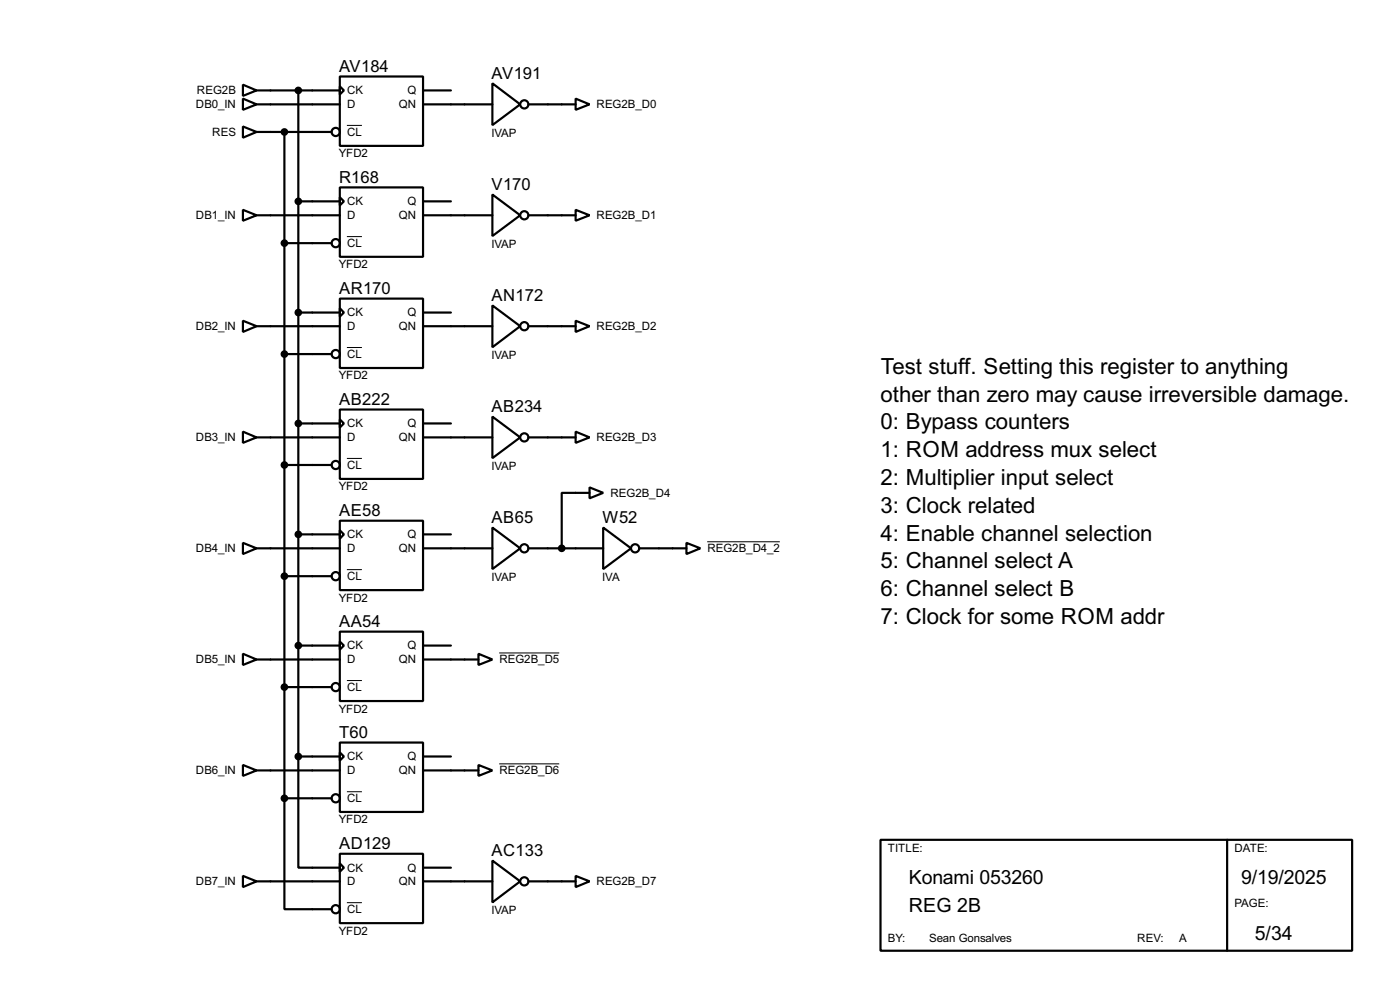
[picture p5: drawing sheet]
<svg xmlns="http://www.w3.org/2000/svg" width="256mm" height="180mm" viewBox="0 0 256 180" stroke-linecap="round" stroke-linejoin="round" font-family="sans-serif">
<g fill="none" stroke="#000" stroke-width=".4">
<path d="M44.5 18.1l2.5 1-2.5 1zM44.5 15.5l2.5 1.1-2.5 1zM47 19.1h15.3M47 16.6h15.3M54.7 16.6v121.9M62.3 14h15.2v12.7h-15.2zM62.3 15.8l.7 .8-.7 .7zM77.5 19.1h12.7M77.5 16.6h5.1M90.2 15.3l5.1 3.8-5.1 3.8zM96.8 19.1h8.7M105.5 18.1l2.5 1-2.5 1z"/>
<path d="M44.5 38.4l2.5 1-2.5 1zM44.5 23.2l2.5 1-2.5 1zM47 39.4h15.3M47 24.2h13.8M52.1 24.2v121.9M54.7 36.9h7.6M62.3 34.3h15.2v12.7h-15.2zM62.3 36.1l.7 .8-.7 .7zM77.5 39.4h12.7M77.5 36.9h5.1M90.2 35.6l5.1 3.8-5.1 3.8zM96.8 39.4h8.7"/>
<path d="M105.5 38.4l2.5 1-2.5 1zM44.5 58.7l2.5 1-2.5 1.1zM47 59.7h15.3M52.1 44.5h8.7M54.7 57.2h7.6M62.3 54.7h15.2v12.7h-15.2zM62.3 56.4l.7 .8-.7 .8zM77.5 59.7h12.7M77.5 57.2h5.1M90.2 55.9l5.1 3.8-5.1 3.9zM96.8 59.7h8.7M105.5 58.7l2.5 1-2.5 1.1z"/>
<path d="M44.5 79l2.5 1.1-2.5 1zM52.1 64.8h8.7M54.7 77.5h7.6M62.3 75h15.2v12.7h-15.2zM62.3 76.8l.7 .7-.7 .8zM77.5 77.5h5.1M90.2 76.3l5.1 3.8-5.1 3.8zM105.5 79l2.5 1.1-2.5 1zM44.5 99.4l2.5 1-2.5 1zM47 80.1h15.3M52.1 85.1h8.7M54.7 97.8h7.6"/>
<path d="M62.3 95.3h15.2v12.7h-15.2zM62.3 97.1l.7 .7-.7 .8zM77.5 80.1h12.7M77.5 97.8h5.1M90.2 96.6l5.1 3.8-5.1 3.8zM96.8 80.1h8.7M108 89.2l2.5 1-2.5 1zM108 90.2h-5.1v10.2M110.5 96.6l5.1 3.8-5.1 3.8zM125.8 99.4l2.5 1-2.5 1zM44.5 119.7l2.5 1-2.5 1zM47 100.4h15.3"/>
<path d="M52.1 105.5h8.7M54.7 118.2h7.6M62.3 115.6h15.2v12.7h-15.2zM62.3 117.4l.7 .8-.7 .7zM77.5 118.2h5.1M77.5 100.4h12.7M87.7 119.7l2.5 1-2.5 1zM96.8 100.4h13.7M117.1 100.4h8.7M47 120.7h15.3M52.1 125.8h8.7M54.7 138.5v20.3h7.6"/>
<path d="M54.7 138.5h7.6M62.3 135.9h15.2v12.7h-15.2zM62.3 137.7l.7 .8-.7 .7zM77.5 120.7h10.2M77.5 138.5h5.1M44.5 140l2.5 1-2.5 1zM47 141h15.3M52.1 146.1v20.3h8.7M52.1 146.1h8.7M62.3 156.3h15.2v12.7h-15.2zM62.3 158l.7 .8-.7 .8zM77.5 141h10.2"/>
<path d="M77.5 158.8h5.1M87.7 140l2.5 1-2.5 1zM90.2 157.5l5.1 3.8-5.1 3.9zM161.3 153.7h86.4v20.3h-86.4zM224.8 153.7v20.3M44.5 160.3l2.5 1-2.5 1.1zM47 161.3h15.3M77.5 161.3h12.7M96.8 161.3h8.7M105.5 160.3l2.5 1-2.5 1.1z"/>
<circle cx="96" cy="19.1" r=".75"/>
<circle cx="61.5" cy="24.2" r=".75"/>
<circle cx="96" cy="39.4" r=".75"/>
<circle cx="61.5" cy="44.5" r=".75"/>
<circle cx="96" cy="59.7" r=".75"/>
<circle cx="61.5" cy="64.8" r=".75"/>
<circle cx="61.5" cy="85.1" r=".75"/>
<circle cx="96" cy="80.1" r=".75"/>
<circle cx="61.5" cy="105.5" r=".75"/>
<circle cx="96" cy="100.4" r=".75"/>
<circle cx="116.3" cy="100.4" r=".75"/>
<circle cx="61.5" cy="125.8" r=".75"/>
<circle cx="61.5" cy="146.1" r=".75"/>
<circle cx="61.5" cy="166.4" r=".75"/>
<circle cx="96" cy="161.3" r=".75"/>
</g>
<path d="M63.6 23h2.7M63.6 43.3h2.7M63.6 63.6h2.7M63.6 83.9h2.7M129.6 99.2h13.3M63.6 104.3h2.7M91.5 119.5h11M63.6 124.6h2.7M91.5 139.8h11M63.6 144.9h2.7M63.6 165.2h2.7" fill="none" stroke="#000" stroke-width=".18"/>
<g fill="#000" stroke="#000" stroke-width=".4">
<circle cx="54.6" cy="16.6" r=".5"/>
<circle cx="52.1" cy="24.2" r=".5"/>
<circle cx="54.6" cy="36.9" r=".5"/>
<circle cx="52.1" cy="44.5" r=".5"/>
<circle cx="54.6" cy="57.2" r=".5"/>
<circle cx="52.1" cy="64.8" r=".5"/>
<circle cx="54.6" cy="77.5" r=".5"/>
<circle cx="52.1" cy="85.1" r=".5"/>
<circle cx="54.6" cy="97.8" r=".5"/>
<circle cx="52.1" cy="105.5" r=".5"/>
<circle cx="54.6" cy="118.2" r=".5"/>
<circle cx="102.9" cy="100.4" r=".5"/>
<circle cx="52.1" cy="125.8" r=".5"/>
<circle cx="54.6" cy="138.5" r=".5"/>
<circle cx="52.1" cy="146.1" r=".5"/>
</g>
<g font-size="4.6">
<text x="161.4" y="68.4">Test stuff. Setting this register to anything</text>
<text x="161.3" y="73.6">other than zero may cause irreversible damage.</text>
<text x="161.3" y="78.6">0: Bypass counters</text>
<text x="161.3" y="83.7">1: ROM address mux select</text>
<text x="161.3" y="88.8">2: Multiplier input select</text>
<text x="161.3" y="93.8">3: Clock related</text>
<text x="161.3" y="99">4: Enable channel selection</text>
<text x="161.3" y="104">5: Channel select A</text>
<text x="161.3" y="109.1">6: Channel select B</text>
<text x="161.3" y="114.2">7: Clock for some ROM addr</text>
</g>
<g font-size="4">
<text x="166.5" y="161.9">Konami 053260</text>
<text x="227.4" y="161.9">9/19/2025</text>
<text x="166.5" y="166.9">REG 2B</text>
<text x="229.9" y="172">5/34</text>
</g>
<g font-size="3.4">
<text x="62.1" y="13.2">AV184</text>
<text x="90.1" y="14.5">AV191</text>
<text x="62.1" y="33.5">R168</text>
<text x="90.1" y="34.8">V170</text>
<text x="62.1" y="53.9">AR170</text>
<text x="90.1" y="55.1">AN172</text>
<text x="62.1" y="74.1">AB222</text>
<text x="90.1" y="75.5">AB234</text>
<text x="62.1" y="94.5">AE58</text>
<text x="90.1" y="95.8">AB65</text>
<text x="110.4" y="95.8">W52</text>
<text x="62.1" y="114.8">AA54</text>
<text x="62.1" y="135.1">T60</text>
<text x="62.1" y="155.5">AD129</text>
<text x="90.1" y="156.7">AC133</text>
</g>
<g font-size="2.4">
<text x="36.1" y="17.3">REG2B</text>
<text x="63.6" y="17.3">CK</text>
<text x="74.6" y="17.3">Q</text>
<text x="35.9" y="19.8">DB0_IN</text>
<text x="63.6" y="19.8">D</text>
<text x="73.1" y="19.8">QN</text>
<text x="109.3" y="19.8">REG2B_D0</text>
<text x="38.9" y="24.9">RES</text>
<text x="62.1" y="28.8">YFD2</text>
<text x="63.6" y="24.9">CL</text>
<text x="90" y="25">IVAP</text>
<text x="35.9" y="40.1">DB1_IN</text>
<text x="63.6" y="40.1">D</text>
<text x="63.6" y="37.6">CK</text>
<text x="73.1" y="40.1">QN</text>
<text x="74.6" y="37.6">Q</text>
<text x="109.3" y="40.1">REG2B_D1</text>
<text x="63.6" y="45.2">CL</text>
<text x="90" y="45.3">IVAP</text>
<text x="62.1" y="49.1">YFD2</text>
<text x="63.6" y="57.9">CK</text>
<text x="74.6" y="57.9">Q</text>
<text x="35.9" y="60.4">DB2_IN</text>
<text x="63.6" y="60.4">D</text>
<text x="63.6" y="65.5">CL</text>
<text x="73.1" y="60.4">QN</text>
<text x="90" y="65.6">IVAP</text>
<text x="109.3" y="60.4">REG2B_D2</text>
<text x="62.1" y="69.5">YFD2</text>
<text x="35.9" y="80.8">DB3_IN</text>
<text x="63.6" y="80.8">D</text>
<text x="63.6" y="78.2">CK</text>
<text x="73.1" y="80.8">QN</text>
<text x="74.6" y="78.2">Q</text>
<text x="109.3" y="80.8">REG2B_D3</text>
<text x="62.1" y="89.8">YFD2</text>
<text x="63.6" y="85.8">CL</text>
<text x="90" y="86">IVAP</text>
<text x="111.8" y="90.9">REG2B_D4</text>
<text x="35.9" y="101.1">DB4_IN</text>
<text x="63.6" y="101.1">D</text>
<text x="63.6" y="98.5">CK</text>
<text x="73.1" y="101.1">QN</text>
<text x="74.6" y="98.5">Q</text>
<text x="129.6" y="101.1">REG2B_D4_2</text>
<text x="63.6" y="106.2">CL</text>
<text x="90" y="106.3">IVAP</text>
<text x="110.3" y="106.3">IVA</text>
<text x="62.1" y="110.1">YFD2</text>
<text x="63.6" y="118.9">CK</text>
<text x="74.6" y="118.9">Q</text>
<text x="35.9" y="121.4">DB5_IN</text>
<text x="63.6" y="121.4">D</text>
<text x="73.1" y="121.4">QN</text>
<text x="91.5" y="121.4">REG2B_D5</text>
<text x="62.1" y="130.4">YFD2</text>
<text x="63.6" y="126.5">CL</text>
<text x="35.9" y="141.7">DB6_IN</text>
<text x="63.6" y="141.7">D</text>
<text x="63.6" y="139.2">CK</text>
<text x="73.1" y="141.7">QN</text>
<text x="74.6" y="139.2">Q</text>
<text x="91.5" y="141.7">REG2B_D6</text>
<text x="63.6" y="146.8">CL</text>
<text x="62.1" y="150.7">YFD2</text>
<text x="162.6" y="155.9">TITLE:</text>
<text x="226.1" y="155.9">DATE:</text>
<text x="63.6" y="159.5">CK</text>
<text x="74.6" y="159.5">Q</text>
<text x="35.9" y="162">DB7_IN</text>
<text x="63.6" y="162">D</text>
<text x="63.6" y="167.1">CL</text>
<text x="73.1" y="162">QN</text>
<text x="90" y="167.3">IVAP</text>
<text x="109.3" y="162">REG2B_D7</text>
<text x="226.1" y="166">PAGE:</text>
<text x="62.1" y="171.1">YFD2</text>
<text x="162.6" y="172.4">BY:</text>
<text x="170.2" y="172.4">Sean Gonsalves</text>
<text x="208.3" y="172.4">REV:</text>
<text x="216" y="172.4">A</text>
</g>
</svg>
